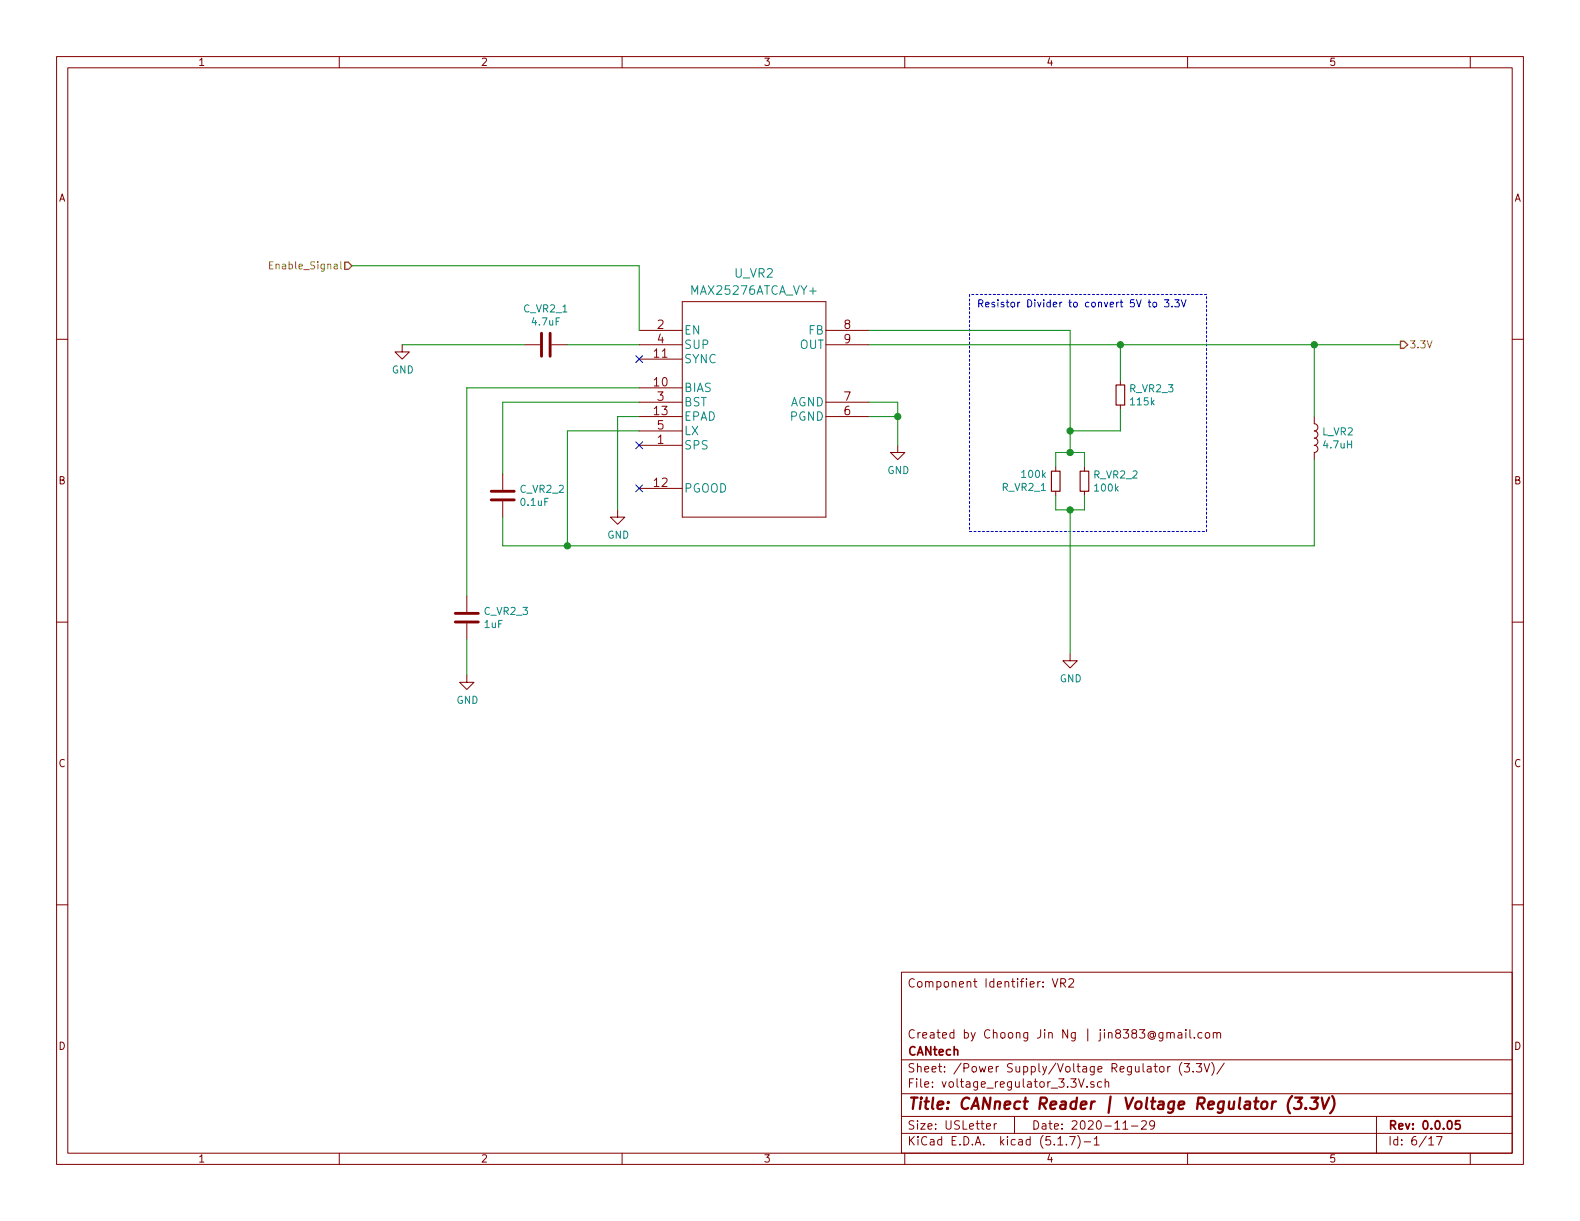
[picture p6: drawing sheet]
<svg xmlns="http://www.w3.org/2000/svg" width="279mm" height="216mm" viewBox="0 0 279 216" stroke-linecap="round" stroke-linejoin="round" font-family="sans-serif">
<g fill="none" stroke="#840000" stroke-width=".18">
<path d="M10 10h259.4v195.9h-259.4zM12 12h255.4v191.9h-255.4zM60 10v2M110 10v2M160 10v2M210 10v2M260 10v2M10 60h2M113 58.4h7.6M120.6 53.3h25.4v38.1h-25.4zM146 58.4h7.7M267.4 60h2"/>
<path d="M71.1 61v1.2h1.3l-1.3 1.3-1.3-1.3h1.3M92.7 61h2.8M97.5 61h2.8M113 61h7.6M113 78.7h7.6M113 71.1h7.6M113 76.2h7.6M113 73.7h7.6M113 68.6h7.6M113 63.5h7.6M146 61h7.7M146 71.1h7.7"/>
<path d="M146 73.7h7.7M158.7 78.7v1.3h1.3l-1.3 1.3-1.2-1.3h1.2M198.1 67.3v.8M198.1 71.6v.8M232.4 73.7v1.2a.63 .63 0 0 1 .6 .7 .63 .63 0 0 1-.6 .6 .63 .63 0 0 1 .6 .6 .63 .63 0 0 1-.6 .7 .63 .63 0 0 1 .6 .6 .63 .63 0 0 1-.6 .6 .63 .63 0 0 1 .6 .7 .63 .63 0 0 1-.6 .6v1.3M88.9 83.8v2.8M88.9 88.6v2.8M109.2 90.2v1.2h1.3l-1.3 1.3-1.3-1.3h1.3M113 86.4h7.6M186.7 82.6v.7M186.7 86.9v.7M191.8 82.6v.7"/>
<path d="M191.8 86.9v.7M10 110h2M82.5 119.4v1.3h1.3l-1.3 1.2-1.2-1.2h1.2M82.5 105.4v2.8M82.5 110.2v2.8M189.2 115.6v1.2h1.3l-1.3 1.3-1.2-1.3h1.2M267.4 110h2M10 160h2M267.4 160h2M159.4 171.9h108v32h-108zM186.1 173.1l.5 1.4 .5-1.4M187.6 173.8h.7l.1-.2v-.4l-.2-.1h-.6v1.4"/>
<path d="M187.9 173.8l.5 .7M189 173.2l.2-.1h.4l.3 .4-.9 1h.9M159.4 197.4h108M159.4 193.4h108M159.4 187.4h108M174.4 199.2l.8-.2-.1-.2-.4-.1-.3 .2 .1 .7h.6M175.8 198.7v1M176.2 198.7l-.3 .1-.1 .2M179.4 197.4v3M190.7 190.8l.5 1.5 .5-1.5M192.2 192.1v.2M193.4 191.3h-.3l-.2 .2v.2l.5 .1v.4h-.5"/>
<path d="M194.8 191.3h-.4l-.3 .2 .1 .7h.6M195.4 191.4l.3-.1h.3l.1 1M195.4 190.8v1.5M198.6 199.7h.8M200.1 199.1h1.1M201.9 198.3l.2-.1h.3l.3 .1v.3v.2l-.9 .9h.9M204.2 198.8l-.3 .3h-.3l-.3-.3v-.3l.2-.3h.4l.2 .1a1.13 1.13 0 0 1-.2 1.3l-.4 .1M205.1 188.7l.3-.1 .4 .1v.7l-.2 .2-.5-.2zM206.3 182.7l.3-.1 .3 .1 .1 .9M206.3 182.6v1M206.5 188.6v1M206.9 188.6h-.3l-.1 .2"/>
<path d="M207 182.8a.36 .36 0 0 1 .3-.2 .36 .36 0 0 1 .3 .2v.8M208.4 182.7h.5l.1 .9M209 187.9a1.71 1.71 0 0 0 0 2.2M209 182.9l-.5 .1a.29 .29 0 0 0-.2 .3 .29 .29 0 0 0 .2 .3l.5-.1M209.4 188.1h.9l-.4 .5 .4 .2v.6l-.2 .2-.7-.2M209.7 182.1v.1M209.7 182.6v1M210.4 182.1v1.3l.2 .2M211 189.4v.2M211.2 183.4v.2M211.6 188.1h.9l-.5 .5 .4 .2v.6l-.2 .2-.6-.2M212.5 182.7l-.4-.1-.3 .3 .1 .5 .2 .2 .4-.1"/>
<path d="M212.9 188.1l.5 1.5 .5-1.5M213.2 182.7l.2-.1 .4 .1v.7l-.2 .2-.4-.2zM214.3 187.9a1.71 1.71 0 0 1 0 2.2M214.6 182.7l.2-.1 .3 .1 .1 .9M214.6 182.6v1M215.2 182.8a.36 .36 0 0 1 .3-.2 .36 .36 0 0 1 .3 .2v.8M216.5 188l-1.3 1.9M243.4 197.4v6.5M60 203.9v2M110 203.9v2M159.4 200.4h108M160 203.9v2"/>
<path d="M187.1 202.5h.8M188.6 202.3v.2M189.2 201h.9l-.6 1.5M190.6 200.8a1.71 1.71 0 0 1 0 2.2M191.7 201.9h1.2M193.5 201.4l.4-.4v1.5M193.5 202.5h.9M210 203.9v2M252.7 201.4l.4-.4v1.5M252.7 202.5h.8M254 201h1l-.6 1.5M260 203.9v2"/>
</g>
<path d="M258.1 198.2h-.7v.7l.2-.1h.5l.1 .2-.1 .5-.2 .2-.5-.2" fill="none" stroke="#840000" stroke-width=".3"/>
<path d="M225.6 194.8a.55 .55 0 0 0-.6 .3M228.5 193.8a2.37 2.37 0 0 0-.4 3.1M229 194.1h1.3l-.8 .7 .5 .1 .1 .3-.1 .7-.4 .2h-.5l-.3-.2M230.9 195.9l.1 .1-.1 .1-.1-.1 .1-.1v.2M231.9 194.1h1.2l-.7 .7a.52 .52 0 0 1 .6 .4l-.1 .5-.2 .3-.7 .1-.3-.2M233.7 194.1l.4 2 1-2M235.6 193.8a2.31 2.31 0 0 1-.4 3.1" fill="none" stroke="#840000" stroke-width=".41"/>
<path d="M197.4 68.1h1.5v3.5h-1.5zM185.9 83.3h1.6v3.6h-1.6zM191 83.3h1.5v3.6h-1.5z" fill="none" stroke="#840000" stroke-width=".2"/>
<path d="M95.8 58.9v4.1M97.3 58.9v4.1M86.9 88.4h4M86.9 86.9h4M80.5 110h4.1M80.5 108.5h4.1" fill="none" stroke="#840000" stroke-width=".51"/>
<path d="M171.4 52.1v41.9M213.4 52.1h-42M171.4 94h42M213.4 94v-41.9" fill="none" stroke="#0000c2" stroke-width=".18" stroke-dasharray=".4 .4"/>
<g fill="none" stroke="#008400" stroke-width=".18">
<path d="M62.2 47h50.8v11.4M153.7 58.4h35.5v21.6M71.1 61h21.6M100.3 61h12.7M113 68.6h-30.5v36.8M113 76.2h-12.7v20.3M113 71.1h-24.1v12.7M113 73.7h-3.8v16.5M153.7 61h93.9M153.7 71.1h5v7.6M153.7 73.7h5M198.1 72.4v3.8h-8.9"/>
<path d="M198.1 61v6.3M232.4 61v12.7M186.7 82.6v-2.6h5.1v2.6M186.7 87.6v2.6h5.1v-2.6M189.2 90.2v25.4M232.4 81.3v15.2h-143.5v-5.1M82.5 113v6.4"/>
</g>
<path d="M61 46.4h.6l.6 .6-.6 .6h-.6zM247.6 60.3h.7l.6 .7-.6 .6h-.7z" fill="none" stroke="#848400" stroke-width=".25"/>
<path d="M47.7 46.9h.4M48.3 46.3h-.6v1.2h.6" fill="none" stroke="#848400" stroke-width=".18"/>
<path d="M203 53.4h.5M203.2 53v1.1l.3 .2M204 53.5l.3-.1 .2 .3-.1 .5-.3 .1-.2-.2zM205.9 53h.8l-.4 .5 .4 .1v.6l-.2 .1-.6-.1M207.3 54.2v.1M207.7 53h.8l-.4 .5 .4 .1v.5l-.2 .2-.6-.1M208.9 53l.4 1.3 .4-1.3" fill="none" stroke="#0000c2" stroke-width=".18"/>
<g fill="#008400" stroke="#008400" stroke-width=".25">
<circle cx="189.2" cy="80" r=".51"/>
<circle cx="232.4" cy="61" r=".51"/>
<circle cx="158.8" cy="73.7" r=".51"/>
<circle cx="189.2" cy="76.2" r=".51"/>
<circle cx="198.1" cy="61" r=".51"/>
<circle cx="189.2" cy="90.2" r=".51"/>
<circle cx="100.3" cy="96.5" r=".51"/>
</g>
<path d="M112.4 78.1l1.2 1.2M112.4 62.9l1.2 1.2M113.6 78.1l-1.2 1.2M113.6 62.9l-1.2 1.2M112.4 85.8l1.2 1.2M113.6 85.8l-1.2 1.2" fill="none" stroke="#000084" stroke-width=".18"/>
<text font-size="2.8" fill="#840000" x="160.4" y="196.2">Title: CANnect Reader | Voltage Regulator (3.3V)</text>
<g font-size="2.1" fill="#008484">
<text x="122.5" y="52.1">MAX25276ATCA_VY+</text>
<text x="129.9" y="49.1">U_VR2</text>
<text x="120.9" y="59.2">EN</text>
<text x="143" y="59.2">FB</text>
<text x="120.9" y="61.7">SUP</text>
<text x="120.9" y="64.2">SYNC</text>
<text x="141.4" y="61.7">OUT</text>
<text x="120.9" y="71.9">BST</text>
<text x="120.9" y="69.3">BIAS</text>
<text x="139.6" y="71.9">AGND</text>
<text x="120.9" y="76.9">LX</text>
<text x="120.9" y="74.4">EPAD</text>
<text x="139.8" y="74.4">PGND</text>
<text x="120.9" y="79.5">SPS</text>
<text x="120.9" y="87.1">PGOOD</text>
</g>
<g font-size="2.1" fill="#840000">
<text x="116.3" y="58.2">2</text>
<text x="149.3" y="58.2">8</text>
<text x="115.7" y="63.2">11</text>
<text x="116.3" y="60.7">4</text>
<text x="149.3" y="60.7">9</text>
<text x="115.7" y="68.3">10</text>
<text x="116.3" y="70.9">3</text>
<text x="149.3" y="70.9">7</text>
<text x="115.7" y="73.4">13</text>
<text x="116.3" y="75.9">5</text>
<text x="149.3" y="73.4">6</text>
<text x="116.3" y="78.5">1</text>
<text x="115.7" y="86.1">12</text>
<text x="160.4" y="174.6">Component Identifier: VR2</text>
<text x="160.4" y="183.6">Created by Choong Jin Ng | jin8383@gmail.com</text>
<text x="160.4" y="189.6">Sheet: /Power Supply/Voltage Regulator (3.3V)/</text>
<text x="160.4" y="186.6">CANtech</text>
<text x="160.4" y="192.3">File: voltage_regulator_3.3V.sch</text>
<text x="160.4" y="202.5">KiCad E.D.A. kicad (5.1.7)-1</text>
<text x="160.4" y="199.7">Size: USLetter</text>
<text x="182.4" y="199.7">Date: 2020-11-29</text>
<text x="245.4" y="199.7">Rev: 0.0.05</text>
<text x="245.4" y="202.5">Id: 6/17</text>
</g>
<g font-size="1.8" fill="#840000">
<text x="35" y="11.6">1</text>
<text x="85" y="11.6">2</text>
<text x="135" y="11.6">3</text>
<text x="185" y="11.6">4</text>
<text x="235" y="11.6">5</text>
<text x="10.4" y="35.6">A</text>
<text x="267.8" y="35.6">A</text>
<text x="10.4" y="85.6">B</text>
<text x="267.8" y="85.6">B</text>
<text x="10.4" y="135.6">C</text>
<text x="267.8" y="135.6">C</text>
<text x="10.4" y="185.6">D</text>
<text x="267.8" y="185.6">D</text>
<text x="35" y="205.5">1</text>
<text x="85" y="205.5">2</text>
<text x="135" y="205.5">3</text>
<text x="185" y="205.5">4</text>
<text x="235" y="205.5">5</text>
</g>
<g font-size="1.8" fill="#848400">
<text x="48.6" y="47.6">Enable_Signal</text>
<text x="249.2" y="61.6">3.3V</text>
</g>
<g font-size="1.8" fill="#008484">
<text x="92.7" y="55.2">C_VR2_1</text>
<text x="94.2" y="57.6">4.7uF</text>
<text x="69.3" y="66">GND</text>
<text x="199.8" y="69.4">R_VR2_3</text>
<text x="200.1" y="71.7">115k</text>
<text x="233.9" y="77">L_VR2</text>
<text x="156.9" y="83.8">GND</text>
<text x="234.2" y="79.3">4.7uH</text>
<text x="92" y="87.1">C_VR2_2</text>
<text x="92.2" y="89.5">0.1uF</text>
<text x="177.3" y="86.8">R_VR2_1</text>
<text x="180.8" y="84.5">100k</text>
<text x="193.5" y="84.6">R_VR2_2</text>
<text x="193.7" y="86.9">100k</text>
<text x="107.4" y="95.2">GND</text>
<text x="85.7" y="108.7">C_VR2_3</text>
<text x="85.7" y="111">1uF</text>
<text x="80.7" y="124.5">GND</text>
<text x="187.4" y="120.6">GND</text>
</g>
<text font-size="1.8" fill="#0000c2" x="172.7" y="54.4">Resistor Divider to convert 5V to 3.3V</text>
</svg>
